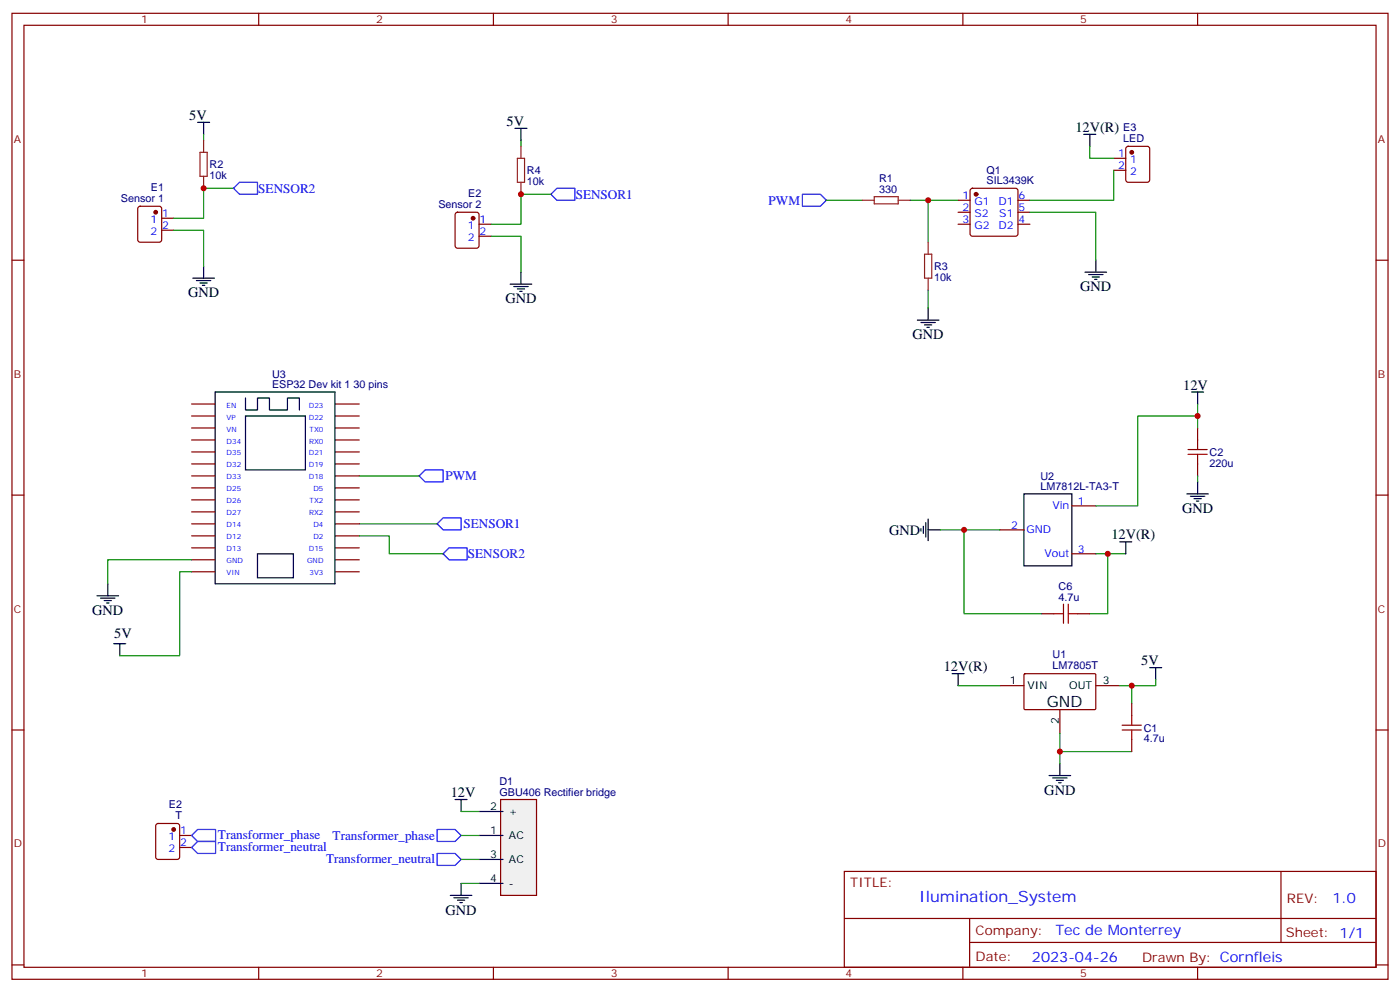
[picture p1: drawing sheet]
<svg xmlns="http://www.w3.org/2000/svg" width="412mm" height="292mm" viewBox="0 0 412 292" stroke-linecap="round" stroke-linejoin="round" font-family="sans-serif">
<g fill="none" stroke="#870000" stroke-width=".35">
<path d="M3.5 3.9h405.4v284.4h-405.4zM7.1 7.4h398.2v277.3h-398.2zM76.2 3.9v3.5M145.3 3.9v3.5M214.5 3.9v3.5M283.6 3.9v3.5M352.8 3.9v3.5M3.5 76.6h3.6M405.3 76.6h3.6M3.5 145.7h3.6M405.3 145.7h3.6M3.5 214.9h3.6"/>
<path d="M405.3 214.9h3.6M248.7 256.5h156.6v28.2h-156.6zM377.3 256.5v20.9M248.7 270.4h156.5M285.6 277.4h119.6M285.6 270.4v14.1M3.5 284h3.6M76.2 284.7v3.6M145.3 284.7v3.6M214.5 284.7v3.6M283.6 284.7v3.6M352.8 284.7v3.6"/>
<path d="M405.3 284h3.6"/>
</g>
<path d="M147.5 235.3h10.5v28.3h-10.5z" fill="#f0f0f0" stroke="#870000" stroke-width=".35"/>
<g fill="none" stroke="#000" stroke-width=".35">
<path d="M58.2 36h3.5M60 36v3.5M151.7 37.8h3.5M153.5 37.8v3.5M319.3 39.5h3.5M321 39.5v3.6M60 78.4v3.5M322.8 76.6v3.5M56.8 81.9h6.3M57.9 82.6h4.2M58.9 83.3h2.1M59.6 84h.7"/>
<path d="M150.3 83.6h6.3M151.3 84.3h4.3M152.4 85.1h2.1M153.1 85.8h.7M153.5 80.1v3.5M270.2 94.2h6.4M271.3 94.9h4.2M272.3 95.6h2.2M273 96.3h.8M273.4 90.7v3.5M319.6 80.1h6.4M320.7 80.8h4.2"/>
<path d="M321.7 81.5h2.1M322.4 82.2h.7M63.4 115.4h35.3v56.4h-35.3zM72.3 117.2v3.5h3.5v-3.5h3.6v3.5h5.3v-3.5h3.5v3.5M351 115.4h3.5M352.8 115.4v3.5M72.3 122.4h17.7v15.9h-17.7zM271.3 155.6v.7M272 154.9v2.1M272.7 153.8v4.3M273.4 156h3.5M273.4 152.8v6.3"/>
<path d="M301.6 145.4h14.1v21.1h-14.1zM329.8 159.5h3.6M331.6 159.5v3.5M349.6 145.4h6.4M350.7 146.1h4.2M351.7 146.8h2.1M352.4 147.5h.7M352.8 141.9v3.5M28.6 175.4h6.3M29.6 176.1h4.3M30.7 176.8h2.1M31.4 177.5h.7"/>
<path d="M31.7 171.8v3.6M75.8 163h10.6v7.1h-10.6zM33.5 189.5h3.5M35.3 189.5v3.5M280.5 198.3h3.5M282.2 198.3v3.5M338.7 196.5h3.5M340.4 196.5v3.6M134.1 235.3h3.5M135.8 235.3v3.6M141.1 238.9h7.1M309 228.3h6.4"/>
<path d="M310.1 229h4.2M311.1 229.7h2.2M311.9 230.4h.7M312.2 224.8v3.5M141.1 245.9h7.1M141.1 253h7.1M132.6 263.6h6.4M133.7 264.3h4.2M134.8 265h2.1M135.5 265.7h.7M135.8 260v3.6M141.1 260h7.1"/>
</g>
<g fill="none" stroke="#870000" stroke-width=".35">
<path d="M282.2 58.9h3.6M286 55.6l.5-.2h12.7l.5 .2 .2 .5v12.7l-.3 .5-.4 .2h-12.7l-.5-.2-.2-.5v-12.7zM299.9 58.9h3.5M328.1 50.1h3.5M328.1 46.6h3.5M331.8 43.3l.5-.2h5.7l.6 .4 .1 9.5-.5 .6-5.9 .1-.6-.5-.1-9.4zM40.8 60.9l.5-.2h5.6l.7 .4v9.5l-.4 .6-5.9 .1-.7-.5v-9.4zM47.6 67.8h3.6M47.6 64.2h3.6M134.3 62.7l.5-.2h5.6l.7 .4v9.5l-.5 .6-5.8 .1-.7-.5v-9.4zM141.1 69.5h3.5M141.1 66h3.5"/>
<path d="M282.2 66h3.6M282.2 62.5h3.6M299.9 66h3.5M299.9 62.5h3.5M56.4 118.9h7M98.9 118.9h6.9M56.4 122.4h7M56.4 126h7M56.4 129.5h7M56.4 133h7M56.4 136.6h7M98.9 122.4h6.9"/>
<path d="M98.9 126h6.9M98.9 129.5h6.9M98.9 133h6.9M98.9 136.6h6.9M352.8 126v3.5M352.8 136.6v3.5M56.4 140.1h7M56.4 143.6h7M56.4 147.1h7M56.4 150.7h7M56.4 154.2h7M56.4 157.7h7"/>
<path d="M98.9 140.1h6.9M98.9 143.6h6.9M98.9 147.1h6.9M98.9 150.7h6.9M98.9 154.2h6.9M98.9 157.7h6.9M294.6 156h7M315.7 148.9h7.1M56.4 161.3h7M56.4 164.8h7M56.4 168.3h7M98.9 161.3h6.9"/>
<path d="M98.9 164.8h6.9M98.9 168.3h6.9M315.7 163h7.1M301.7 198.5l.3-.2h20.6l.2 .3-.1 10.1-.3 .2-20.6-.1-.2-.3zM306.9 180.7h3.5M317.5 180.7h3.5M294.6 201.8h7M312.2 208.9v7M322.8 201.8h7M333.4 207.1v3.5M333.4 217.7v3.5M46.1 242.6l.5-.2h5.6l.7 .4v9.5l-.4 .6-5.9 .1-.7-.5v-9.4z"/>
<path d="M52.9 249.4h3.5M52.9 245.9h3.5"/>
</g>
<g fill="#870000" stroke="#870000" stroke-width=".35">
<circle cx="51.2" cy="244.2" r=".53"/>
<circle cx="333.4" cy="44.8" r=".53"/>
<circle cx="45.9" cy="62.5" r=".53"/>
<circle cx="139.3" cy="64.2" r=".53"/>
<circle cx="287.5" cy="57.2" r=".53"/>
</g>
<path d="M70.6 53.7h5.2v3.5h-5.2l-1.8-1.8zM164 55.4h5.3v3.5h-5.3l-1.7-1.7zM236.4 57.2h5.3l1.7 1.7-1.7 1.8h-5.3zM125.2 138.3h5.3v3.6h-5.3l-1.7-1.8zM130.5 152.4h5.3v3.6h-5.3l-1.7-1.8zM132.3 161.3h5.3v3.5h-5.3l-1.8-1.8zM58.2 244.2h5.3v3.5h-5.3l-1.8-1.8zM58.2 247.7h5.3v3.5h-5.3l-1.8-1.8zM128.8 244.2h5.3l1.7 1.7-1.7 1.8h-5.3zM128.8 251.2h5.3l1.7 1.8-1.7 1.7h-5.3z" fill="none" stroke="#00f" stroke-width=".35"/>
<g fill="none" stroke="#008700" stroke-width=".35">
<path d="M60 39.5v1.8M68.8 55.4h-8.8v8.8h-8.8M153.5 41.3v1.8M162.3 57.2h-8.8v8.8h-8.9M243.4 58.9h10.6M268.1 58.9h14.1M273.4 58.9v12.4M321 43.1v3.5h7.1M328.1 50.1v8.8h-24.7M51.2 67.8h8.8v10.6M144.6 69.5h8.9v10.6M303.4 62.5h19.4v14.1"/>
<path d="M273.4 85.4v5.3M352.8 118.9v7.1M352.8 122.4h-17.7v26.5h-12.3M105.8 157.7h8.9v5.3h15.8M105.8 140.1h17.7M105.8 154.2h23M276.9 156h17.7M284 156v24.7h22.9M352.8 140.1v1.8M56.4 164.8h-24.7v7M56.4 168.3h-3.5v24.7h-17.6M322.8 163h8.8"/>
<path d="M326.3 163v17.7h-5.3M282.2 201.8h12.4M312.2 215.9v8.9M333.4 201.8v5.3M340.4 200.1v1.7h-10.6M135.8 238.9h5.3M312.2 221.2h21.2M135.8 245.9h5.3M135.8 253h5.3M135.8 260h5.3"/>
</g>
<path d="M58.9 44.8h2.1v7.1h-2.1zM60 41.3v3.5M60 51.9v3.5M152.4 46.6h2.1v7.1h-2.1zM153.5 43.1v3.5M153.5 53.7v3.5M254 58.9h3.5M257.5 57.9h7.1v2.1h-7.1zM264.6 58.9h3.5M272.3 74.8h2.2v7.1h-2.2zM273.4 71.3v3.5M273.4 81.9v3.5" fill="none" stroke="#8c2424" stroke-width=".35"/>
<path d="M350 132.3h5.6M350 133.7h5.6M352.8 129.5v2.8M352.8 133.7v2.9M313.3 177.8v5.7M314.7 177.8v5.7M310.4 180.7h2.9M314.7 180.7h2.8M330.6 213.5h5.6M330.6 214.9h5.6M333.4 210.6v2.9M333.4 214.9v2.8" fill="none" stroke="#a10000" stroke-width=".35"/>
<g fill="#c00">
<circle cx="326.3" cy="163" r=".88"/>
<circle cx="333.4" cy="201.8" r=".88"/>
<circle cx="312.2" cy="221.2" r=".88"/>
<circle cx="60" cy="55.4" r=".88"/>
<circle cx="153.5" cy="57.2" r=".88"/>
<circle cx="352.8" cy="122.4" r=".88"/>
<circle cx="273.4" cy="58.9" r=".88"/>
<circle cx="284" cy="156" r=".88"/>
</g>
<text font-size="4.6" x="308.3" y="208.2">GND</text>
<text font-size="4.6" fill="#00f" x="270.8" y="265.5">Ilumination_System</text>
<g font-size="4.2">
<text x="55.7" y="35.3">5V</text>
<text x="149.2" y="37.1">5V</text>
<text x="316.8" y="38.8">12V(R)</text>
<text x="55.4" y="87.5">GND</text>
<text x="148.9" y="89.3">GND</text>
<text x="318.2" y="85.8">GND</text>
<text x="268.8" y="99.9">GND</text>
<text x="348.5" y="114.7">12V</text>
<text x="348.2" y="151">GND</text>
<text x="261.9" y="157.4">GND</text>
<text x="327.4" y="158.8">12V(R)</text>
<text x="27.2" y="181">GND</text>
<text x="33.6" y="187.7">5V</text>
<text x="278" y="197.6">12V(R)</text>
<text x="336.2" y="195.8">5V</text>
<text x="307.6" y="233.9">GND</text>
<text x="132.8" y="234.6">12V</text>
<text x="131.2" y="269.2">GND</text>
</g>
<g font-size="4.2" fill="#00f">
<text x="392.5" y="265.8">1.0</text>
<text x="310.9" y="275.3">Tec de Monterrey</text>
<text x="304" y="283.1">2023-04-26</text>
</g>
<g font-size="3.9" fill="#00f">
<text x="76.1" y="56.7">SENSOR2</text>
<text x="169.6" y="58.5">SENSOR1</text>
<text x="226.4" y="60.2">PWM</text>
<text x="131.2" y="141.3">PWM</text>
<text x="136.5" y="155.5">SENSOR1</text>
<text x="137.8" y="164.3">SENSOR2</text>
<text x="64.2" y="247.1">Transformer_phase</text>
<text x="64.2" y="250.6">Transformer_neutral</text>
<text x="98" y="247.2">Transformer_phase</text>
<text x="96" y="254.1">Transformer_neutral</text>
</g>
<g font-size="3.9" fill="#800">
<text x="250.5" y="261.1">TITLE:</text>
<text x="379.1" y="265.8">REV:</text>
<text x="287.4" y="275.3">Company:</text>
<text x="378.7" y="275.9">Sheet: 1/1</text>
<text x="287.4" y="283">Date:</text>
<text x="336.4" y="283.1">Drawn By: Cornfleis</text>
</g>
<g font-size="3.2" fill="#800">
<text x="41.6" y="6.9">1</text>
<text x="110.8" y="6.9">2</text>
<text x="179.9" y="6.9">3</text>
<text x="249.1" y="6.9">4</text>
<text x="318.2" y="6.9">5</text>
<text x="4.1" y="42">A</text>
<text x="405.9" y="42">A</text>
<text x="4.1" y="111.2">B</text>
<text x="405.9" y="111.2">B</text>
<text x="4.1" y="180.3">C</text>
<text x="405.9" y="180.3">C</text>
<text x="4.1" y="249.4">D</text>
<text x="405.9" y="249.4">D</text>
<text x="41.6" y="287.7">1</text>
<text x="110.8" y="287.7">2</text>
<text x="179.9" y="287.7">3</text>
<text x="249.1" y="287.7">4</text>
<text x="318.2" y="287.7">5</text>
</g>
<g font-size="3.2" fill="#000080">
<text x="330.9" y="41.8">LED</text>
<text x="330.9" y="38.6">E3</text>
<text x="61.7" y="52.6">10k</text>
<text x="61.7" y="49.6">R2</text>
<text x="155.2" y="51.3">R4</text>
<text x="258.9" y="53.6">R1</text>
<text x="290.6" y="51.1">Q1</text>
<text x="35.6" y="59.4">Sensor 1</text>
<text x="44.5" y="56.2">E1</text>
<text x="137.9" y="58">E2</text>
<text x="155.2" y="54.4">10k</text>
<text x="258.9" y="56.8">330</text>
<text x="290.6" y="54.3">SIL3439K</text>
<text x="129.1" y="61.2">Sensor 2</text>
<text x="275.2" y="82.7">10k</text>
<text x="275.2" y="79.5">R3</text>
<text x="80.2" y="111.3">U3</text>
<text x="80.2" y="114.3">ESP32 Dev kit 1 30 pins</text>
<text x="356.3" y="137.3">220u</text>
<text x="356.3" y="134.3">C2</text>
<text x="306.5" y="141.3">U2</text>
<text x="306.5" y="144.3">LM7812L-TA3-T</text>
<text x="311.8" y="173.6">C6</text>
<text x="311.8" y="176.8">4.7u</text>
<text x="310.1" y="197">LM7805T</text>
<text x="310.1" y="193.8">U1</text>
<text x="336.9" y="215.3">C1</text>
<text x="336.9" y="218.5">4.7u</text>
<text x="147.1" y="231.1">D1</text>
<text x="49.8" y="237.9">E2</text>
<text x="147.1" y="234.3">GBU406 Rectifier bridge</text>
<text x="51.7" y="241.1">T</text>
</g>
<g font-size="3.2" fill="#00f">
<text x="329.4" y="46.2">1</text>
<text x="329.4" y="49.8">2</text>
<text x="332.9" y="51.5">2</text>
<text x="332.9" y="48">1</text>
<text x="283.6" y="58.6">1</text>
<text x="300" y="58.6">6</text>
<text x="44.3" y="65.7">1</text>
<text x="47.8" y="63.9">1</text>
<text x="141.3" y="65.7">1</text>
<text x="283.6" y="62.1">2</text>
<text x="283.6" y="65.7">3</text>
<text x="287.1" y="60.4">G1</text>
<text x="287.1" y="63.9">S2</text>
<text x="294.1" y="60.4">D1</text>
<text x="294.4" y="63.9">S1</text>
<text x="300" y="65.7">4</text>
<text x="300" y="62.1">5</text>
<text x="44.3" y="69.2">2</text>
<text x="47.8" y="67.4">2</text>
<text x="137.8" y="70.9">2</text>
<text x="137.8" y="67.4">1</text>
<text x="141.3" y="69.2">2</text>
<text x="287.1" y="67.4">G2</text>
<text x="294.1" y="67.4">D2</text>
<text x="310" y="150">Vin</text>
<text x="317.5" y="148.6">1</text>
<text x="297.8" y="155.6">2</text>
<text x="302.3" y="157">GND</text>
<text x="307.7" y="164.1">Vout</text>
<text x="317.5" y="162.7">3</text>
<text x="53.1" y="245.6">1</text>
<text x="49.6" y="250.9">2</text>
<text x="49.6" y="247.3">1</text>
<text x="53.1" y="249.1">2</text>
</g>
<g font-size="3.2">
<text x="297.5" y="201.5">1</text>
<text x="302.7" y="202.9">VIN</text>
<text x="315" y="202.9">OUT</text>
<text x="324.9" y="201.5">3</text>
<text x="311.9" y="213" transform="rotate(-90 311.9 213)">2</text>
<text x="144.4" y="238.5">2</text>
<text x="149.9" y="239.9">+</text>
<text x="144.4" y="245.6">1</text>
<text x="149.9" y="247">AC</text>
<text x="144.4" y="252.6">3</text>
<text x="149.9" y="254">AC</text>
<text x="144.4" y="259.7">4</text>
<text x="149.9" y="261.1">-</text>
</g>
<g font-size="2.1" fill="#00f">
<text x="66.7" y="120">EN</text>
<text x="91" y="120">D23</text>
<text x="66.7" y="123.5">VP</text>
<text x="91" y="123.5">D22</text>
<text x="66.7" y="127">VN</text>
<text x="66.7" y="130.5">D34</text>
<text x="91" y="130.5">RX0</text>
<text x="91.2" y="127">TX0</text>
<text x="66.7" y="134.1">D35</text>
<text x="66.7" y="137.6">D32</text>
<text x="91" y="134.1">D21</text>
<text x="91" y="137.6">D19</text>
<text x="66.7" y="141.1">D33</text>
<text x="91" y="141.1">D18</text>
<text x="66.7" y="144.7">D25</text>
<text x="66.7" y="148.2">D26</text>
<text x="91.2" y="148.2">TX2</text>
<text x="92.3" y="144.7">D5</text>
<text x="66.7" y="151.7">D27</text>
<text x="66.7" y="155.2">D14</text>
<text x="91" y="151.7">RX2</text>
<text x="92.3" y="155.2">D4</text>
<text x="66.7" y="158.8">D12</text>
<text x="92.3" y="158.8">D2</text>
<text x="66.7" y="162.3">D13</text>
<text x="66.7" y="165.8">GND</text>
<text x="90.5" y="165.8">GND</text>
<text x="91" y="162.3">D15</text>
<text x="66.7" y="169.4">VIN</text>
<text x="91.2" y="169.4">3V3</text>
</g>
</svg>
